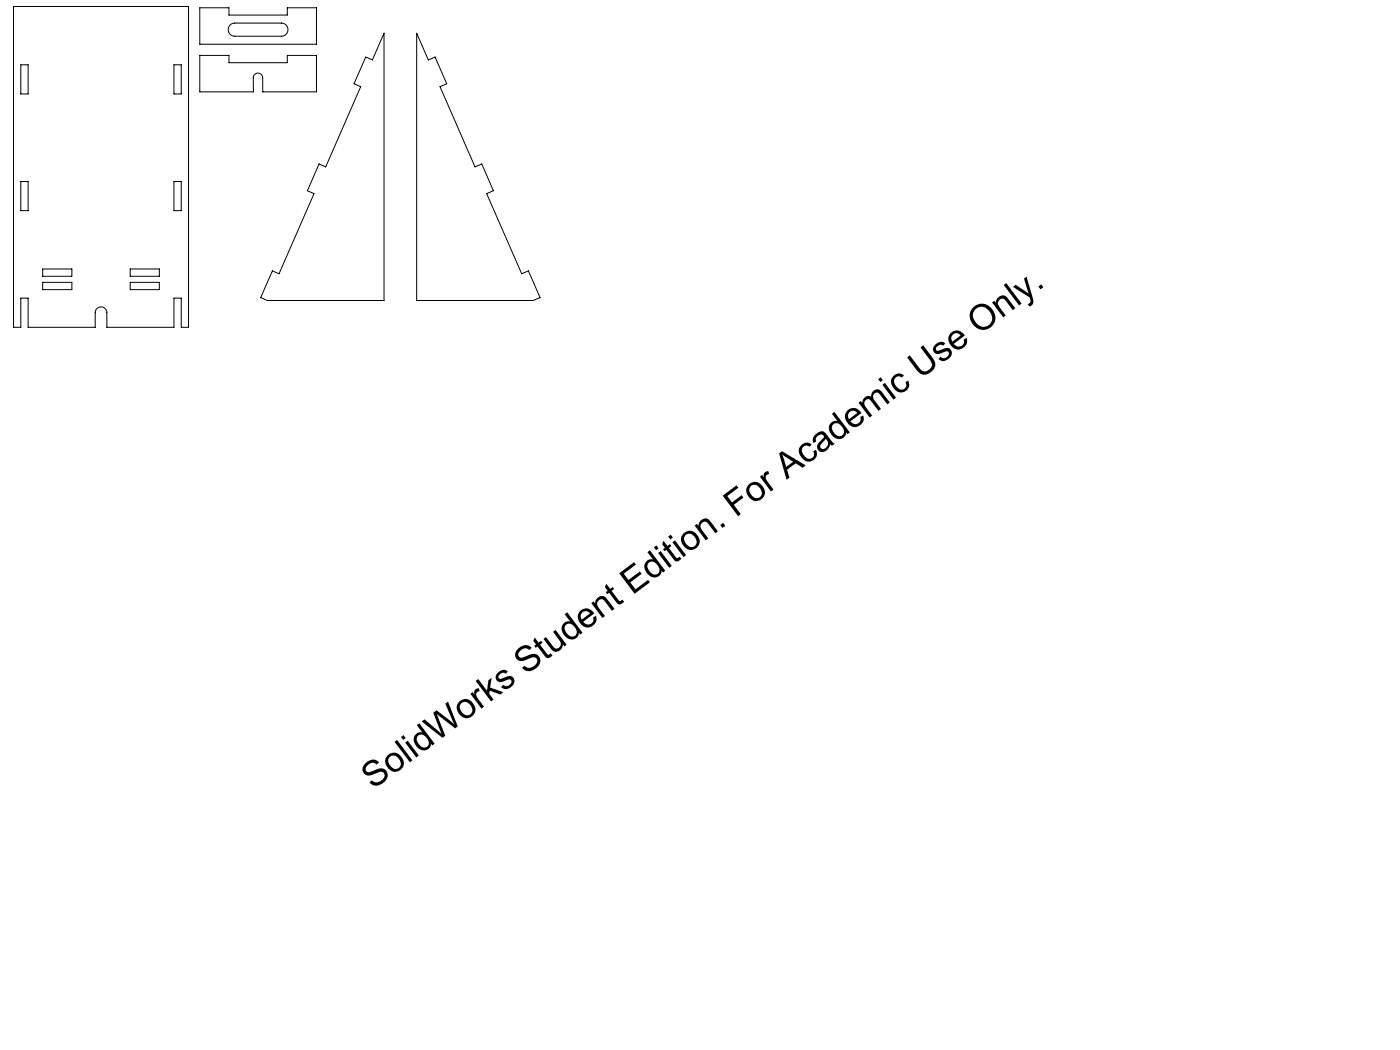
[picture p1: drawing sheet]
<svg xmlns="http://www.w3.org/2000/svg" width="610mm" height="457mm" viewBox="0 0 610 457" stroke-linecap="round" stroke-linejoin="round" font-family="sans-serif">
<g fill="none" stroke="#000" stroke-width=".44">
<path d="M5.9 2.8h76.2v139.7h-3.2v-12.7h-3.2v12.7h-29.2v-6.3a2.54 2.54 0 0 0-2.5-2.6 2.54 2.54 0 0 0-2.5 2.6v6.3h-29.3v-12.7h-3.1v12.7h-3.2zM87 3.4h12.7v3.2h25.4v-3.2h12.7v15.9h-50.8zM100.2 10.9l1.7-.8h20.7a2.86 2.86 0 0 1 2.8 2.8 2.86 2.86 0 0 1-2.8 2.9h-20.4a2.86 2.86 0 0 1-2.6-1.8 2.86 2.86 0 0 1 .6-3.1zM167.2 14.5v116.3h-50.8l-2.9-1.2 5.1-11.7 2.9 1.3 15.2-34.9-2.9-1.3 5.1-11.6 2.9 1.3 15.3-35-2.9-1.2 5-11.7 2.9 1.3zM181.4 14.5l5.1 11.6 2.9-1.3 5.1 11.7-2.9 1.2 15.2 35 3-1.3 5 11.6-2.9 1.3 15.3 34.9 2.9-1.3 5.1 11.7-3 1.2h-50.8zM9.1 28.2h3.1v12.7h-3.1zM75.7 28.2h3.2v12.7h-3.2zM87 24.1h12.7v3.2h25.4v-3.2h12.7v15.9h-23.4v-6.1a2.05 2.05 0 0 0-2.1-2.1 2.05 2.05 0 0 0-2 2.1v6.1h-23.3zM9.1 79h3.1v12.7h-3.1zM75.7 79h3.2v12.7h-3.2zM18.6 117.1h12.7v3.2h-12.7zM56.7 117.1h12.7v3.2h-12.7z"/>
<path d="M18.6 122.9h12.7v3.2h-12.7zM56.7 122.9h12.7v3.2h-12.7z"/>
</g>
<text font-size="15.6" x="162.5" y="344" transform="rotate(-37 162.5 344)">SolidWorks Student Edition. For Academic Use Only.</text>
</svg>
